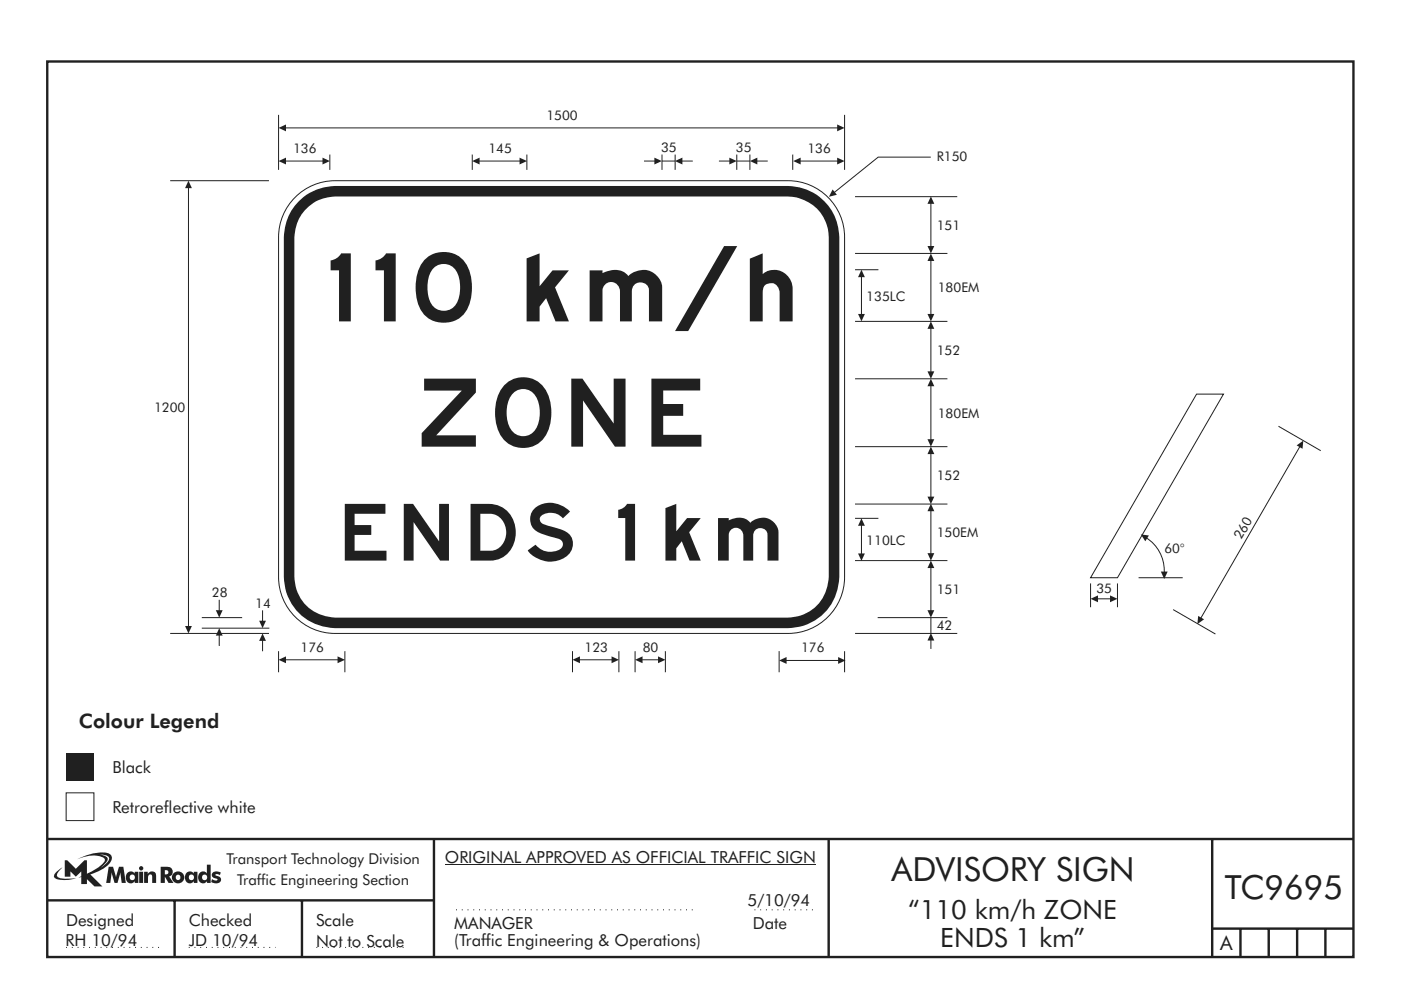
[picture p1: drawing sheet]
<svg xmlns="http://www.w3.org/2000/svg" width="297mm" height="210mm" viewBox="0 0 297 210" stroke-linecap="round" stroke-linejoin="round" font-family="sans-serif">
<path d="M10 13h277v189.9h-277z" fill="none" stroke="#231f20" stroke-width=".51"/>
<path d="M14 159.6h5.9v5.9h-5.9z" fill-rule="evenodd" fill="#231f20"/>
<path d="M14 168.1h5.9v5.9h-5.9z" fill-rule="evenodd" fill="#fff" stroke="#231f20" stroke-width=".21"/>
<path d="M253.7 83.6h5.7l-22.5 38.9h-5.7zM231.2 123.7v5M232.6 127h2.9M236.9 123.7v5" fill="none" stroke="#231f20" stroke-width=".21"/>
<g fill="#231f20">
<path d="M231.2 127l1.6-.8v1.5z"/>
<path d="M235.3 126.2l1.6 .8-1.6 .7z"/>
</g>
<path d="M243.1 114.1a8.2 8.2 0 0 1 3.7 7.2M241.4 122.5h9.4" fill="none" stroke="#231f20" stroke-width=".21"/>
<g fill="#231f20">
<path d="M241.9 113.3l1.7 .2-.8 1.3z"/>
<path d="M246.1 121.2h1.5l-.8 1.6z"/>
</g>
<path d="M271.1 90.4l8.9 5.2M275.6 94.7l-21 36.4M248.7 129.2l9 5.2" fill="none" stroke="#231f20" stroke-width=".21"/>
<g fill="#231f20">
<path d="M254 130.6l1.3 .7-1.4 1z"/>
<path d="M274.9 94.4l1.4-1-.1 1.8z"/>
</g>
<path d="M62.6 41.8a11.9 11.9 0 0 1 8.4-3.5h96.1a12 12 0 0 1 12 12v72a12 12 0 0 1-12 12h-96.1a12 12 0 0 1-11.9-12v-72a11.9 11.9 0 0 1 3.5-8.5z" fill-rule="evenodd" fill="#fff" stroke="#231f20" stroke-width=".21"/>
<path d="M63.3 42.7a11.2 11.2 0 0 1 7.7-3.3h96.1a11 11 0 0 1 10.9 10.9v72a10.9 10.9 0 0 1-10.9 10.9h-96.1a10.9 10.9 0 0 1-10.8-10.9v-72a11 11 0 0 1 3.1-7.6z" fill-rule="evenodd" fill="#231f20"/>
<path d="M64.7 44.5a8.8 8.8 0 0 1 6.4-2.8h95.9a8.7 8.7 0 0 1 8.7 8.7v71.9a8.7 8.7 0 0 1-8.7 8.7h-95.9a8.7 8.7 0 0 1-8.7-8.7v-71.9a9.1 9.1 0 0 1 2.3-5.9z" fill-rule="evenodd" fill="#fff"/>
<path d="M153.5 52.2h2.8l-10.4 18h-2.8z" fill-rule="evenodd" fill="#231f20"/>
<g fill="none" stroke="#231f20" stroke-width=".21">
<path d="M181.3 53.7h19.6M181.3 57.2h4.9M181.3 41.7h21.7M181.3 68.1h19.6M181.3 94.7h19.6M181.3 80.3h19.6M181.3 118.9h19.6M181.3 106.9h19.6M181.3 109.9h4.9M197.4 108.2v9.2M42.8 131h8.5M42.8 133.2h14.3"/>
<path d="M181.3 134.3h21.7M186.1 131h14.8"/>
</g>
<g fill="#231f20">
<path d="M197.4 106.8l.7 1.6h-1.5z"/>
<path d="M196.6 117.3h1.5l-.7 1.6z"/>
</g>
<path d="M197.4 81.7v11.6" fill="none" stroke="#231f20" stroke-width=".21"/>
<g fill="#231f20">
<path d="M197.4 80.3l.7 1.6h-1.5z"/>
<path d="M196.6 93.1h1.5l-.7 1.6z"/>
</g>
<path d="M197.4 55.2v11.5" fill="none" stroke="#231f20" stroke-width=".21"/>
<g fill="#231f20">
<path d="M197.4 53.8l.7 1.5h-1.5z"/>
<path d="M196.6 66.6h1.5l-.7 1.5z"/>
</g>
<path d="M197.4 120.3v9.2" fill="none" stroke="#231f20" stroke-width=".21"/>
<g fill="#231f20">
<path d="M197.4 118.9l.7 1.5h-1.5z"/>
<path d="M196.6 129.4h1.5l-.7 1.6z"/>
</g>
<path d="M197.4 43.1v9.2" fill="none" stroke="#231f20" stroke-width=".21"/>
<g fill="#231f20">
<path d="M197.4 41.6l.7 1.6h-1.5z"/>
<path d="M196.6 52.2h1.5l-.7 1.5z"/>
</g>
<path d="M197.4 96.1v9.3" fill="none" stroke="#231f20" stroke-width=".21"/>
<g fill="#231f20">
<path d="M197.4 94.7l.7 1.6h-1.5z"/>
<path d="M196.6 105.3h1.5l-.7 1.6z"/>
</g>
<path d="M197.4 69.6v9.3" fill="none" stroke="#231f20" stroke-width=".21"/>
<g fill="#231f20">
<path d="M197.4 68.1l.7 1.6h-1.5z"/>
<path d="M196.6 78.7h1.5l-.7 1.6z"/>
</g>
<path d="M197.4 131v3.3M197.4 135.7v1.9" fill="none" stroke="#231f20" stroke-width=".21"/>
<path d="M197.4 134.2l.7 1.6h-1.5z" fill="#231f20"/>
<path d="M182.6 111.3v6.2" fill="none" stroke="#231f20" stroke-width=".21"/>
<g fill="#231f20">
<path d="M182.6 109.9l.8 1.6h-1.5z"/>
<path d="M181.9 117.3h1.5l-.8 1.6z"/>
</g>
<path d="M182.6 58.6v8.1" fill="none" stroke="#231f20" stroke-width=".21"/>
<g fill="#231f20">
<path d="M182.6 57.2l.8 1.6h-1.5z"/>
<path d="M181.9 66.6h1.5l-.8 1.5z"/>
</g>
<path d="M55.7 129.4v2.4" fill="none" stroke="#231f20" stroke-width=".21"/>
<path d="M54.9 131.6h1.5l-.7 1.6z" fill="#231f20"/>
<path d="M55.7 135.7v2.4" fill="none" stroke="#231f20" stroke-width=".21"/>
<path d="M55.7 134.3l.7 1.6h-1.5z" fill="#231f20"/>
<path d="M46.5 134.6v2.4" fill="none" stroke="#231f20" stroke-width=".21"/>
<path d="M46.5 133.2l.7 1.6h-1.4z" fill="#231f20"/>
<path d="M144.5 34.1h2.4" fill="none" stroke="#231f20" stroke-width=".21"/>
<path d="M143.1 34.1l1.6-.7v1.5z" fill="#231f20"/>
<path d="M160.4 34.1h2.4" fill="none" stroke="#231f20" stroke-width=".21"/>
<path d="M159 34.1l1.6-.7v1.5z" fill="#231f20"/>
<path d="M136.5 34.1h2.4" fill="none" stroke="#231f20" stroke-width=".21"/>
<path d="M138.7 33.4l1.6 .7-1.6 .8z" fill="#231f20"/>
<path d="M152.4 34.1h2.4" fill="none" stroke="#231f20" stroke-width=".21"/>
<path d="M154.6 33.4l1.6 .7-1.6 .8z" fill="#231f20"/>
<path d="M140.3 34.1h2.8M156.2 34.1h2.8M46.5 127.2v2.3" fill="none" stroke="#231f20" stroke-width=".21"/>
<path d="M45.8 129.4h1.4l-.7 1.6z" fill="#231f20"/>
<path d="M36.1 38.3h20.9M40 39.7v93.2M36.1 134.3h20.9" fill="none" stroke="#231f20" stroke-width=".21"/>
<g fill="#231f20">
<path d="M40 38.3l.7 1.6h-1.5z"/>
<path d="M39.2 132.7h1.5l-.7 1.6z"/>
</g>
<path d="M60.5 27.1h117.1" fill="none" stroke="#231f20" stroke-width=".21"/>
<g fill="#231f20">
<path d="M59.1 27.1l1.5-.7v1.4z"/>
<path d="M177.5 26.4l1.6 .7-1.6 .7z"/>
</g>
<path d="M60.5 34.1h8" fill="none" stroke="#231f20" stroke-width=".21"/>
<g fill="#231f20">
<path d="M59.1 34.1l1.5-.7v1.5z"/>
<path d="M68.4 33.4l1.6 .7-1.6 .8z"/>
</g>
<path d="M169.6 34.1h8" fill="none" stroke="#231f20" stroke-width=".21"/>
<g fill="#231f20">
<path d="M168.2 34.1l1.6-.7v1.5z"/>
<path d="M177.5 33.4l1.6 .7-1.6 .8z"/>
</g>
<path d="M60.5 139.9h11.2" fill="none" stroke="#231f20" stroke-width=".21"/>
<g fill="#231f20">
<path d="M59.1 139.9l1.5-.7v1.4z"/>
<path d="M71.6 139.2l1.5 .7-1.5 .7z"/>
</g>
<path d="M166.6 140h11.2" fill="none" stroke="#231f20" stroke-width=".21"/>
<g fill="#231f20">
<path d="M165.2 140l1.6-.7v1.5z"/>
<path d="M177.7 139.3l1.6 .7-1.6 .8z"/>
</g>
<path d="M122.8 139.9h7" fill="none" stroke="#231f20" stroke-width=".21"/>
<g fill="#231f20">
<path d="M121.4 139.9l1.6-.7v1.4z"/>
<path d="M129.7 139.2l1.5 .7-1.5 .7z"/>
</g>
<path d="M136.1 139.9h3.6" fill="none" stroke="#231f20" stroke-width=".21"/>
<g fill="#231f20">
<path d="M134.7 139.9l1.5-.7v1.4z"/>
<path d="M139.5 139.2l1.6 .7-1.6 .7z"/>
</g>
<path d="M101.5 34.1h8.8" fill="none" stroke="#231f20" stroke-width=".21"/>
<g fill="#231f20">
<path d="M100.1 34.1l1.6-.7v1.5z"/>
<path d="M110.2 33.4l1.5 .7-1.5 .8z"/>
</g>
<g fill="none" stroke="#231f20" stroke-width=".21">
<path d="M59.1 24.4v11.6M69.9 32.8v3.2M100.1 32.8v3.2M111.7 32.8v3.2M140.4 32.8v3.2M143.1 32.8v3.2M156.2 32.8v3.2M159 32.8v3.2M168.1 32.8v3.2M179.1 24.4v11.6M197.3 33.3h-11.1l-9.3 7.5M59.1 138.1v4.4"/>
<path d="M73.1 138.1v4.4M121.4 138.1v4.4M131.2 138.1v4.4M134.7 138.1v4.4M141.1 138.1v4.4M165.2 138.1v4.4M179.1 138.1v4.4"/>
</g>
<path d="M176.5 40.2l.9 1.1-1.6 .4z" fill="#231f20"/>
<path d="M10 177.9h277M92 177.9v25M175.7 177.9v24.9M257 177.9v25M10 190.9h82M37 190.9v12M64 190.9v12M257 196.9h30M263 196.9v6M269 196.9v6M275 196.9v6M281 196.9v6" fill="none" stroke="#231f20" stroke-width=".51"/>
<path d="M96.7 192.9h51M160 192.9h13.1M14 200.9h20.3M40 200.9h18.4M67.1 200.9h19.4" fill="none" stroke="#231f20" stroke-width=".21" stroke-dasharray=".2 1" stroke-linecap="butt"/>
<path d="M94.3 183.3h78.7" fill="none" stroke="#231f20" stroke-width=".21"/>
<path d="M21.2 181.2l.9 .1 1 .4a1.34 1.34 0 0 1-.7 1.5l-1.1 .8 .6-.5a1.69 1.69 0 0 0 .9-1.6l-.8-.5zM13.7 182.4v3.5h1.2v-1.1l1.2 1.1 1.1-1.1v1l-.6 .3 .6-.1v1.4h1.2v-1l1.6 1.5h1.7l-2.5-2.5a8 8 0 0 0 4.3-2.7 1.13 1.13 0 0 0-.7-1.8 10.6 10.6 0 0 0-6.5 1.3 6.5 6.5 0 0 1 5.8-.2l.1 .2a4.3 4.3 0 0 1-2.6 2.5l-1.2 .5v-2.8h-.5l-1.8 1.8-1.8-1.8zM12 184.9a.83 .83 0 0 0-.1 1.4l2.2 .3 2.1-.4a7.8 7.8 0 0 1-3.8-.1l-.3-.3a1.49 1.49 0 0 1 .7-1.5l.5-.4zM34.9 184.5l.7 .2v.5l-.7 .2zM34.1 183.8v3.4h.8v-1.3l.8 1.3h1.1l-.9-1.4a1.09 1.09 0 0 0 .6-1.4 1.09 1.09 0 0 0-1.4-.6zM36.5 186a1.3 1.3 0 0 0 2.6 0 1.3 1.3 0 0 0-2.6 0zM37.2 186a.55 .55 0 0 1 1.1 0 .55 .55 0 0 1-1.1 0zM39.6 185a1.29 1.29 0 0 0-.4 1.4 1.29 1.29 0 0 0 1.3 .9l.6-.5v.4h.8v-2.4h-.8v.4l-.3-.3a1.07 1.07 0 0 0-1.2 .1zM40 186a.58 .58 0 0 1 1.1 0 .58 .58 0 0 1-1.1 0zM43.9 183.3v1.9a1.04 1.04 0 0 0-1.3-.4 1.04 1.04 0 0 0-.6 1.2 1.05 1.05 0 0 0 .6 1.2 1.05 1.05 0 0 0 1.3-.4v.4h.8v-3.9zM42.8 186a.58 .58 0 0 1 1.1 0 .58 .58 0 0 1-1.1 0zM45.1 185a.78 .78 0 0 0-.1 .9 .78 .78 0 0 0 .9 .4l.2 .2-.3 .2-.8-.3-.2 .6 .2 .1a1.11 1.11 0 0 0 1.2 .2 1.11 1.11 0 0 0 .6-1.1l-.3-.3-.8-.4 .3-.2 .6 .3 .2-.6-.9-.2zM23 183.8l-.5 3.4h.9l.3-2.2 .6 2.2h.6l.6-2.2 .3 2.2h.9l-.5-3.4h-1l-.6 2.2-.6-2.2zM27.1 185a1.29 1.29 0 0 0-.4 1.4 1.29 1.29 0 0 0 1.3 .9l.6-.5v.4h.7v-2.4h-.7v.4l-.4-.3a1.07 1.07 0 0 0-1.1 .1zM27.4 186a.6 .6 0 0 1 1.2 0 .6 .6 0 0 1-1.2 0zM29.5 184.8v2.4h.8v-2.4zM29.5 184.1a.46 .46 0 0 0 .9 0 .46 .46 0 0 0-.9 0zM30.6 184.8v2.4h.8a1.83 1.83 0 0 1 .2-1.8l.5 .1 .1 .1 .1 1.6h.8a3.5 3.5 0 0 0-.2-2.2l-.7-.2a.96 .96 0 0 0-.9 .5v-.5z" fill-rule="evenodd" fill="#231f20"/>
<g font-size="14.4" fill="#231f20">
<text x="70.1" y="68.1">110 km</text>
<text x="159" y="68.1">h</text>
<text x="89.4" y="94.7">ZONE</text>
</g>
<text font-size="12" fill="#231f20" x="73.1" y="118.9">ENDS 1 km</text>
<g font-size="7.1" fill="#231f20">
<text x="189" y="186.9">ADVISORY SIGN</text>
<text x="259.7" y="190.6">TC9695</text>
</g>
<g font-size="5.6" fill="#231f20">
<text x="192.6" y="194.8">“110 km/h ZONE</text>
<text x="199.4" y="200.7">ENDS 1 km”</text>
</g>
<g font-size="4.2" fill="#231f20">
<text x="16.7" y="154.4">Colour Legend</text>
<text x="258.7" y="201.5">A</text>
</g>
<g font-size="3.5" fill="#231f20">
<text x="23.8" y="163.8">Black</text>
<text x="23.8" y="172.3">Retroreflective white</text>
<text x="94.3" y="182.9">ORIGINAL APPROVED AS OFFICIAL TRAFFIC SIGN</text>
<text x="14" y="196.3">Designed</text>
<text x="40" y="196.3">Checked</text>
<text x="67" y="196.3">Scale</text>
<text x="96.3" y="196.9">MANAGER</text>
<text x="158.5" y="192.1">5/10/94</text>
<text x="159.6" y="196.9">Date</text>
<text x="13.9" y="200.6">RH 10/94</text>
<text x="40" y="200.6">JD 10/94</text>
<text x="67" y="200.7">Not to Scale</text>
<text x="96.3" y="200.6">(Traffic Engineering &amp; Operations)</text>
</g>
<g font-size="3.2" fill="#231f20">
<text x="48" y="183.2">Transport Technology Division</text>
<text x="50.3" y="187.7">Traffic Engineering Section</text>
</g>
<g font-size="2.8" fill="#231f20">
<text x="115.9" y="25.5">1500</text>
<text x="62.1" y="32.4">136</text>
<text x="103.5" y="32.4">145</text>
<text x="140.2" y="32.3">35</text>
<text x="156" y="32.3">35</text>
<text x="171.2" y="32.4">136</text>
<text x="198.6" y="34.1">R150</text>
<text x="198.6" y="48.7">151</text>
<text x="183.7" y="63.7">135LC</text>
<text x="198.8" y="62">180EM</text>
<text x="198.6" y="75.2">152</text>
<text x="32.7" y="87.3">1200</text>
<text x="198.8" y="88.5">180EM</text>
<text x="198.6" y="101.8">152</text>
<text x="198.6" y="113.9">150EM</text>
<text x="183.7" y="115.4">110LC</text>
<text x="246.9" y="117.3">60°</text>
<text x="263.1" y="114.6" transform="rotate(-60 263.1 114.6)">260</text>
<text x="198.6" y="125.9">151</text>
<text x="232.5" y="125.7">35</text>
<text x="44.9" y="126.6">28</text>
<text x="54.1" y="128.8">14</text>
<text x="198.6" y="133.7">42</text>
<text x="63.7" y="138.3">176</text>
<text x="123.9" y="138.3">123</text>
<text x="136.3" y="138.3">80</text>
<text x="169.9" y="138.3">176</text>
</g>
</svg>
